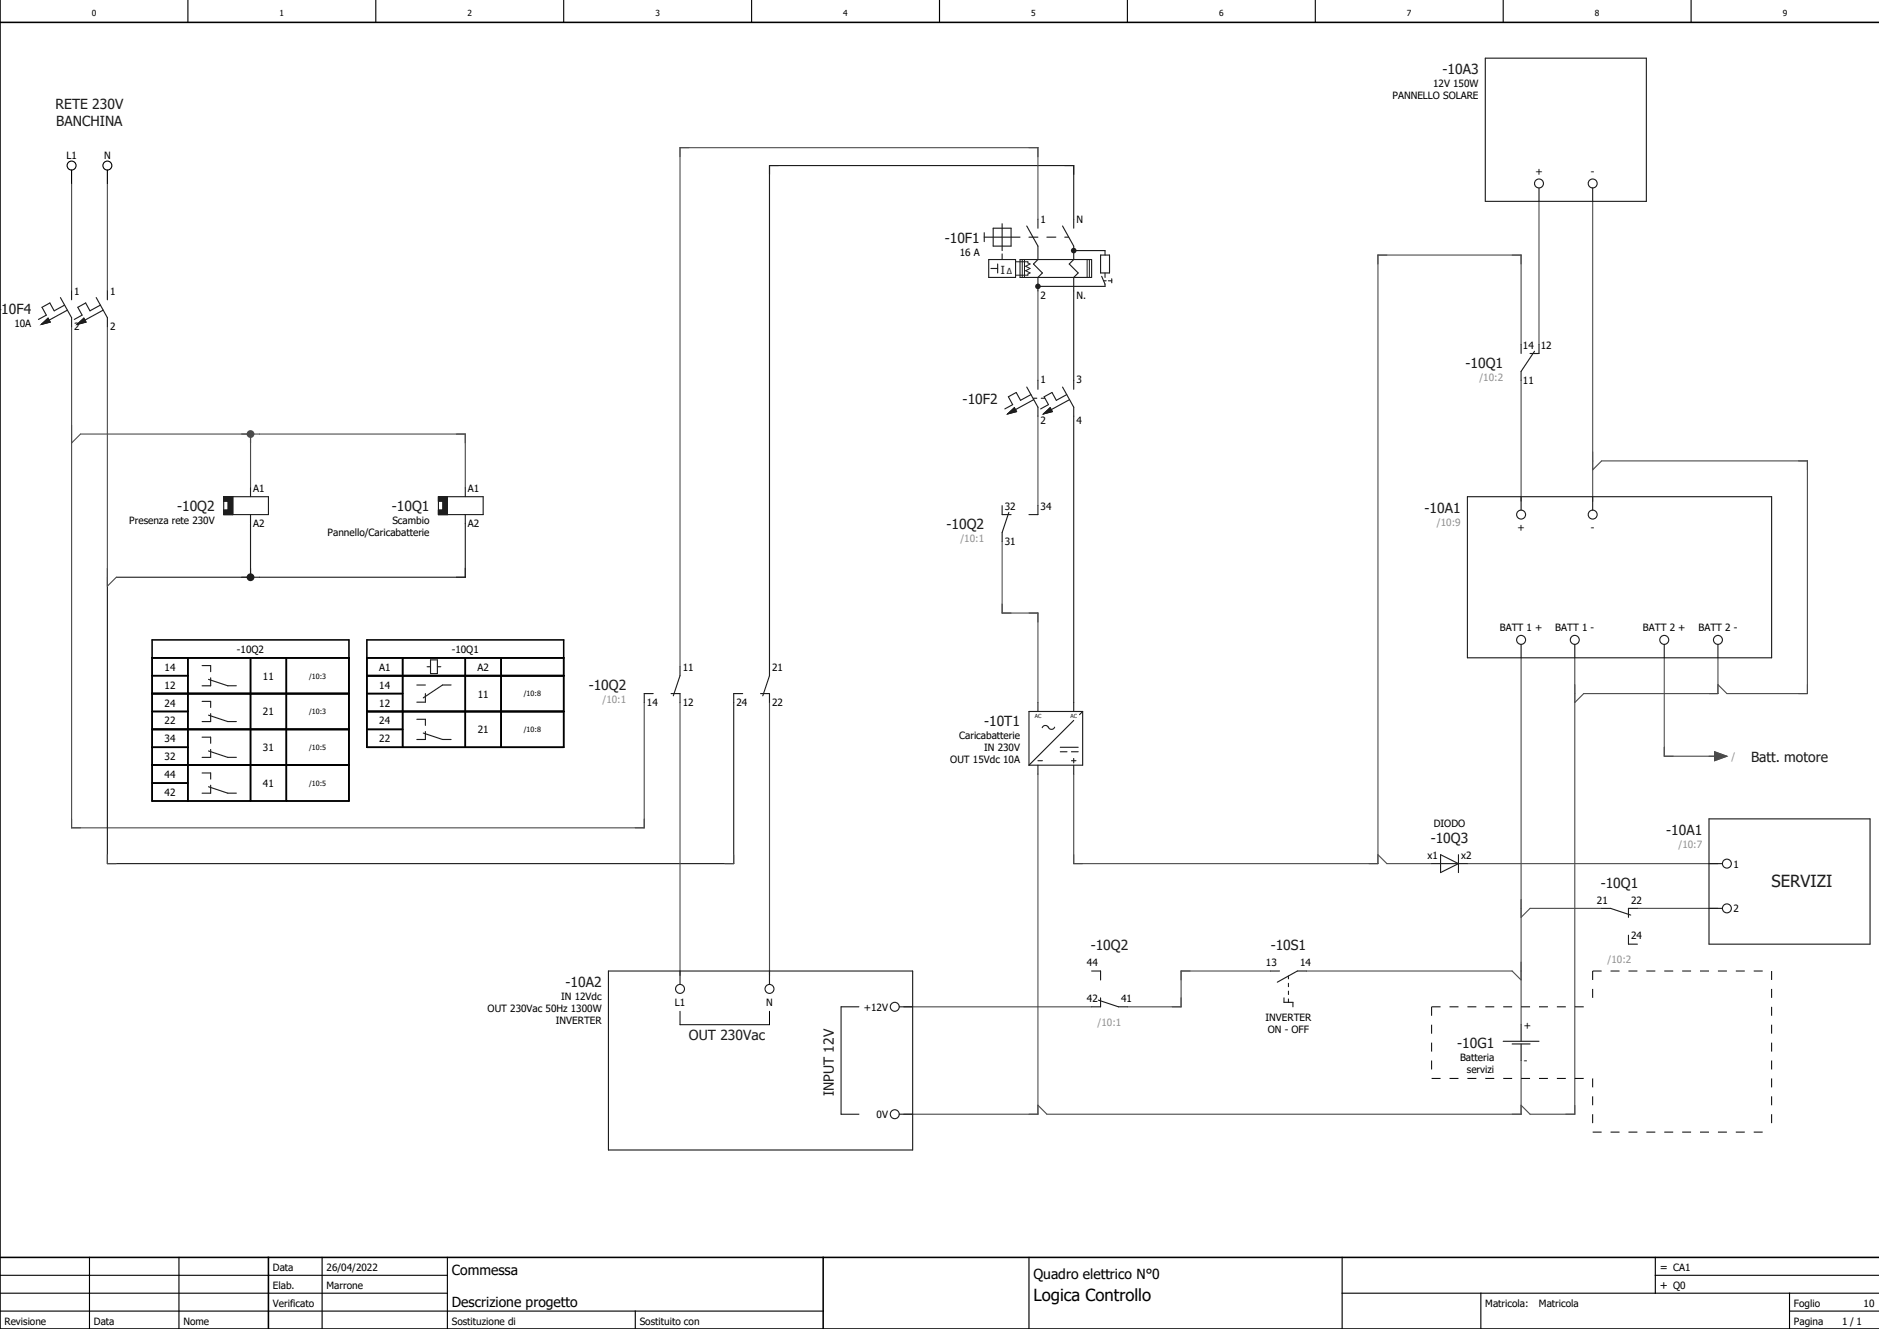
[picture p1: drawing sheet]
<svg xmlns="http://www.w3.org/2000/svg" width="420mm" height="297mm" viewBox="0 0 420 297" stroke-linecap="round" stroke-linejoin="round" font-family="sans-serif">
<g fill="none" stroke="#000" stroke-width=".25">
<path d="M42 0v5M84 0v5M126 0v5M168 0v5M210 0v5M252 0v5M294 0v5M336 0v5M378 0v5M0 293h184M0 289h100M0 285h100"/>
<path d="M20 281v16M40 281v16M72 281v16M100 281v16M142 293v4M230 281v16M300 289h120M300 281v16M331 289v8M370 285h50M370 281v8M400 293h20"/>
<path d="M400 289v8"/>
</g>
<path d="M0 5h420M0 0v297h420M0 281h420M60 281v16M184 281v16" fill="none" stroke="#000" stroke-width=".35"/>
<g fill="none" stroke="#4d4d4d" stroke-width=".25">
<path d="M16 41v24M24 41v24M232 49v-16h-80v116M344 45v32M356 45v67M16 73v112h128v-28M24 73v58l2-2M232 65v20M340 77v-20h-32v136h-68v-20M16 99l2-2h38v12M58 97h46v12M232 93v20"/>
<path d="M340 85v27M356 105l2-2h46v52h-18l-2-2M224 121v16h8v20M152 157v61M172 157v61M340 147v82M352 147v102h-10l-2-2M372 147v22h12M384 147v8h-30l-2 2M232 173v76h-30M24 191v2h2M164 191v2h-2"/>
<path d="M310 193h10M328 193h56M284 217h-20v8h-12M292 217h46l2 2M342 203h16M366 203h18M202 225h42M340 237v12h-106"/>
</g>
<path d="M240 49v-12h-68v112M240 65v20M240 93v64M56 117v12M104 117v12h-78M24 129v64h140v-36" fill="none" stroke="#1c1c1c" stroke-width=".25"/>
<path d="M152 226v3h20v-3M192 225h-4v24h4" fill="none" stroke="#000" stroke-width=".22"/>
<path d="M356 217h40M356 217v8M396 217v36M320 225v16M320 225h36M320 241h36M356 241v12M356 253h40" fill="none" stroke="#000" stroke-width=".22" stroke-dasharray="2 2" stroke-linecap="butt"/>
<circle cx="56" cy="129" r=".88" fill="#1c1c1c"/>
<path d="M54 97h4M56 97v2" fill="none" stroke="#4d4d4d" stroke-width=".25"/>
<circle cx="56" cy="97" r=".87" fill="#4d4d4d"/>
<path d="M224 135v2h2M230 137h2v2M306 193h2v-2l2 2M266 217h-2v2M340 201v4l2-2M264 223v2h-2M230 249h2v-2l2 2" fill="none" stroke="#4d4d4d" stroke-width=".25"/>
<path d="M229 58v4M229.8 61.2v.3h-2.8" fill="none" stroke="#1c1c1c" stroke-width=".22"/>
<path d="M223 59v2M228 58h16v4h-16zM232 49v2M234 53h2M238 53h.9M247 56v1M232 62v3M247 63.5v.5M247.8 62.8h.7" fill="none" stroke="#1c1c1c" stroke-width=".25"/>
<circle cx="232" cy="64" r=".62" fill="#1c1c1c"/>
<path d="M221 58h6v4h-6zM229.5 50.5l2.5 4.5v3M230 53h2M237.5 50.5l2.5 4.5M246.2 61.8l.8 1.7" fill="none" stroke="#1c1c1c" stroke-width=".25"/>
<path d="M227 58.5h2.8M229.3 60.5l.9 .5" fill="none" stroke="#1c1c1c" stroke-width=".22"/>
<circle cx="240" cy="56" r=".63" fill="#1c1c1c"/>
<path d="M228.5 58v4M229.8 58.5v.3l.4 .2-.9 .5 .9 .5-.9 .5M243 58v4M243.5 58v4M230.2 61l-.4 .2" fill="none" stroke="#1c1c1c" stroke-width=".22"/>
<g fill="none" stroke="#1c1c1c" stroke-width=".25">
<path d="M332 13h36v32h-36zM220 52v2M220 53h8M222 51h4v4h-4zM224 50v6M224 56.7v1.3M232 58l-1 1 2 2-1 1M240 49v2M240 55v3l-1 1 2 2-1 1v3M240 56h7M246 57h2v4h-2zM344 42v3"/>
<path d="M356 42v3M9.2 72.5l1.5-1.4 .5 .9zM13.5 66.5l2.5 4.5v2M14.4 68.2l-2.3 1.3-1-1.8-1.7 1 1 1.7-1.8 1M15.1 69.3l-4.1 2.2M16 65v2M17.2 72.5l1.5-1.4 .5 .9zM21.5 66.5l2.5 4.5v2M22.4 68.2l-2.3 1.3-1-1.8-1.7 1 1 1.7-1.8 1M23.1 69.3l-4.1 2.2M24 65v2M221.5 60h1.5"/>
<path d="M232 64h15M246.7 62.8h.5M247 61v1M248.5 62.3v.9M340 77v2M343 78.5l-3 4.5v2M344 77v2h-2M225.2 92.5l1.5-1.4 .5 .9zM229.5 86.5l2.5 4.5v2M230.4 88.2l-2.3 1.3-1-1.8-1.7 1 1 1.7-1.8 1M231 89h.7M231.1 89.3l-4.1 2.2"/>
<path d="M232 85v2M232.8 89h.7M233.2 92.5l1.5-1.4 .5 .9zM237.5 86.5l2.5 4.5v2M238.4 88.2l-2.3 1.3-1-1.8-1.7 1 1 1.7-1.8 1M239.1 89.3l-4.1 2.2M240 85v2M50 111h10v4h-10zM50 112h1v2h-1M52 111v4M56 109v2M56 115v2"/>
<path d="M98 111h10v4h-10zM98 112h1v2h-1M100 111v4M104 109v2M104 115v2M224 113v2h2M224 119v2M225.5 114.5l-1.5 4.5M232 113v2h-2M328 111h68v36h-68zM340 111v3M356 111v3"/>
<path d="M45.2 148.7h1.9v1.4M45.2 156.7h1.9v1.4M46.6 151.8l4.3 1.5h1.9M46.6 159.8l4.3 1.5h1.9M47.1 151.5v1.8h-1.9M47.1 159.5v1.8h-1.9M93.2 153.1h1.9M95.1 155v1.9h-1.9M95.5 149h.7M96.2 147.5h1.6v3h-1.6zM97.8 149h.7M100.8 153.1h-1.9l-4.3 2.9"/>
<path d="M146 155h-2v2M150 155h2v2M152 149v2l-1.5 4.5M166 155h-2v2M170 155h2v2M172 149v2l-1.5 4.5M232 157v2M240 157v2M242 159l-.7 .7M242 159v12h-12M242 159h-12v12M340 144v3"/>
<path d="M352 144v3M372 144v3M384 144v3M45.2 164.7h1.9v1.4M45.2 172.7h1.9v1.4M46.6 167.8l4.3 1.5h1.9M46.6 175.8l4.3 1.5h1.9M47.1 167.5v1.8h-1.9M47.1 175.5v1.8h-1.9M93.2 160.7h1.9v1.4M94.6 163.8l4.3 1.5h1.9M95.1 163.5v1.8h-1.9"/>
<path d="M232 170h1M232 171v2M233 162.6l.1-.2a.75 .75 0 0 1 1.3 .2M234.3 162.5a.75 .75 0 0 0 .7 .5 .75 .75 0 0 0 .7-.5M237 168h1.5M237 167h4M239.5 168h1.5M239.5 170h1M240 169.5v1M240 171v2M240 161l-10 10M320 193h8"/>
<path d="M322 191l4 2-4 2zM326 191v4M382 193h3M382 183h36v28h-36zM136 217h68v40h-68zM152 217v3M172 217v3M244 217h2v2M284 217h2M288 218.1v.7M288 219.8v.7M292 217h-2l-4.5 2.5"/>
<path d="M358 203h2l4.5 1.5M364 209v2h2M366 203h-2v2M382 203h3M201 225h3M245.5 223.5l4.5 1.5h2M246 223v2h-2M287 223v1h2v1M288 221.5v.8M288 223.3v.7M336 232.7h8M338 233.3h4"/>
<path d="M340 229v3.7M340 233.3v3.7M201 249h3"/>
<circle cx="344" cy="41" r="1"/>
<circle cx="356" cy="41" r="1"/>
<circle cx="340" cy="115" r="1"/>
<circle cx="356" cy="115" r="1"/>
<circle cx="340" cy="143" r="1"/>
<circle cx="352" cy="143" r="1"/>
<circle cx="372" cy="143" r="1"/>
<circle cx="384" cy="143" r="1"/>
<circle cx="386" cy="193" r="1"/>
<circle cx="386" cy="203" r="1"/>
<circle cx="152" cy="221" r="1"/>
<circle cx="172" cy="221" r="1"/>
<circle cx="200" cy="225" r="1"/>
<circle cx="200" cy="249" r="1"/>
</g>
<g fill="#1c1c1c" stroke="#1c1c1c" stroke-width=".22">
<path d="M98 111h2v4h-2v-1h1v-2h-1z"/>
<path d="M233.2 92.5l1.5-1.4 .5 .9z"/>
<path d="M225.2 92.5l1.5-1.4 .5 .9z"/>
<path d="M50 111h2v4h-2v-1h1v-2h-1z"/>
<path d="M9.2 72.5l1.5-1.4 .5 .9z"/>
<path d="M17.2 72.5l1.5-1.4 .5 .9z"/>
</g>
<g fill="none" stroke="#000" stroke-width=".35">
<path d="M34 147h44M34 143h44v36h-44zM34 151h8M34 159h8M34 155h44M42 147v32M56 147v32M64 147v32M82 147h44M82 143h44v24h-44zM82 151h44M82 159h44"/>
<path d="M82 155h8M90 147v20M104 147v20M112 147v20M34 167h8M34 163h44M34 171h44M34 175h8M82 163h8"/>
</g>
<path d="M383.3 168l2.7 1-2.7 1z" fill="#4d4d4d" stroke="#4d4d4d" stroke-width=".22"/>
<path d="M382 169h1.3M383.3 168l2.7 1-2.7 1z" fill="none" stroke="#4d4d4d" stroke-width=".25"/>
<g fill="none" stroke="#000" stroke-width=".25">
<path d="M16 38v3M24 38v3"/>
<circle cx="16" cy="37" r="1"/>
<circle cx="24" cy="37" r="1"/>
</g>
<text font-size="3.7" fill="#1c1c1c" x="396" y="198.2">SERVIZI</text>
<text font-size="3.7" x="231" y="290.7">Logica Controllo</text>
<g font-size="3.1" fill="#1c1c1c">
<text x="322.4" y="16.6">-10A3</text>
<text x="12.4" y="24.4">RETE 230V</text>
<text x="12.6" y="28.1">BANCHINA</text>
<text x="211.2" y="54.2">-10F1</text>
<text x="-.8" y="70.2">-10F4</text>
<text x="327.6" y="82.2">-10Q1</text>
<text x="215.2" y="90.2">-10F2</text>
<text x="39.6" y="114.2">-10Q2</text>
<text x="87.6" y="114.2">-10Q1</text>
<text x="211.6" y="118.2">-10Q2</text>
<text x="318.4" y="114.6">-10A1</text>
<text x="131.6" y="154.2">-10Q2</text>
<text x="220" y="162.2">-10T1</text>
<text x="391.4" y="170.2">Batt. motore</text>
<text x="319.8" y="188.4">-10Q3</text>
<text x="372.4" y="186.6">-10A1</text>
<text x="357.8" y="198.4">-10Q1</text>
<text x="243.8" y="212.4">-10Q2</text>
<text x="284" y="212.4">-10S1</text>
<text x="126.4" y="220.6">-10A2</text>
<text x="154" y="232.4">OUT 230Vac</text>
<text x="325.7" y="234.2">-10G1</text>
<text x="186.4" y="245" transform="rotate(-90 186.4 245)">INPUT 12V</text>
</g>
<g font-size="3.1">
<text x="101" y="285">Commessa</text>
<text x="231" y="285.7">Quadro elettrico N°0</text>
<text x="101" y="292">Descrizione progetto</text>
</g>
<text font-size="2.5" fill="#1c1c1c" x="223.7" y="61.2">I</text>
<g font-size="2.5">
<text x="371" y="284">= CA1</text>
<text x="371" y="288">+ Q0</text>
</g>
<g font-size="2.2">
<text x="311.3" y="22.2">PANNELLO SOLARE</text>
<text x="320.3" y="19.5">12V 150W</text>
<text x="14.8" y="35.5">L1</text>
<text x="23.3" y="35.5">N</text>
<text x="343.2" y="39">+</text>
<text x="355.6" y="39">-</text>
<text x="232.6" y="49.9">1</text>
<text x="240.6" y="49.9">N</text>
<text x="214.5" y="57.1">16 A</text>
<text x="16.6" y="65.9">1</text>
<text x="24.6" y="65.9">1</text>
<text x="232.6" y="66.8">2</text>
<text x="240.6" y="66.8">N.</text>
<text x="3.2" y="73.1">10A</text>
<text x="16.6" y="73.8">2</text>
<text x="24.6" y="73.8">2</text>
<text x="340.4" y="77.9">14</text>
<text x="344.4" y="77.9">12</text>
<text x="232.6" y="85.5">1</text>
<text x="240.6" y="85.5">3</text>
<text x="340.4" y="85.8">11</text>
<text x="232.6" y="94.7">2</text>
<text x="240.6" y="94.7">4</text>
<text x="56.6" y="109.9">A1</text>
<text x="104.6" y="109.9">A1</text>
<text x="224.6" y="113.9">32</text>
<text x="232.6" y="113.9">34</text>
<text x="28.9" y="117.1">Presenza rete 230V</text>
<text x="56.6" y="117.8">A2</text>
<text x="73.2" y="119.8">Pannello/Caricabatterie</text>
<text x="87.7" y="117.1">Scambio</text>
<text x="104.6" y="117.8">A2</text>
<text x="339.2" y="118.7">+</text>
<text x="355.6" y="118.7">-</text>
<text x="224.6" y="121.8">31</text>
<text x="335.2" y="141">BATT 1 +</text>
<text x="347.6" y="141">BATT 1 -</text>
<text x="367.2" y="141">BATT 2 +</text>
<text x="379.6" y="141">BATT 2 -</text>
<text x="36.8" y="149.9">14</text>
<text x="53" y="145.9">-10Q2</text>
<text x="84.7" y="149.9">A1</text>
<text x="101" y="145.9">-10Q1</text>
<text x="106.7" y="149.9">A2</text>
<text x="152.6" y="149.9">11</text>
<text x="172.6" y="149.9">21</text>
<text x="36.8" y="153.9">12</text>
<text x="58.8" y="151.9">11</text>
<text x="84.8" y="153.9">14</text>
<text x="106.8" y="155.9">11</text>
<text x="36.8" y="161.9">22</text>
<text x="36.8" y="157.9">24</text>
<text x="58.8" y="159.9">21</text>
<text x="84.8" y="157.9">12</text>
<text x="84.8" y="161.9">24</text>
<text x="144.6" y="157.8">14</text>
<text x="152.6" y="157.8">12</text>
<text x="164.6" y="157.8">24</text>
<text x="172.6" y="157.8">22</text>
<text x="36.8" y="165.9">34</text>
<text x="58.8" y="167.9">31</text>
<text x="84.8" y="165.9">22</text>
<text x="106.8" y="163.9">21</text>
<text x="214.4" y="165.1">Caricabatterie</text>
<text x="220" y="167.8">IN 230V</text>
<text x="36.8" y="169.9">32</text>
<text x="36.8" y="173.9">44</text>
<text x="212.4" y="170.5">OUT 15Vdc 10A</text>
<text x="36.8" y="177.9">42</text>
<text x="58.8" y="175.9">41</text>
<text x="320.5" y="184.8">DIODO</text>
<text x="319.1" y="191.9">x1</text>
<text x="326.6" y="191.9">x2</text>
<text x="387.5" y="193.9">1</text>
<text x="357" y="201.9">21</text>
<text x="364.6" y="201.9">22</text>
<text x="387.5" y="203.9">2</text>
<text x="364.6" y="209.9">24</text>
<text x="243" y="215.9">44</text>
<text x="283" y="215.9">13</text>
<text x="290.6" y="215.9">14</text>
<text x="109" y="226.2">OUT 230Vac 50Hz 1300W</text>
<text x="125.4" y="223.5">IN 12Vdc</text>
<text x="150.8" y="224.7">L1</text>
<text x="171.3" y="224.7">N</text>
<text x="193.1" y="225.9">+12V</text>
<text x="243" y="223.9">42</text>
<text x="250.6" y="223.9">41</text>
<text x="124.2" y="228.9">INVERTER</text>
<text x="282.9" y="228.2">INVERTER</text>
<text x="283.4" y="230.9">ON - OFF</text>
<text x="340.6" y="229.9">+</text>
<text x="326.3" y="237.1">Batteria</text>
<text x="327.9" y="239.8">servizi</text>
<text x="340.6" y="237.8">-</text>
<text x="195.9" y="249.9">0V</text>
<text x="61" y="284">Data</text>
<text x="73" y="284">26/04/2022</text>
<text x="61" y="288">Elab.</text>
<text x="61" y="292">Verificato</text>
<text x="73" y="288">Marrone</text>
<text x="332" y="292">Matricola:</text>
<text x="344" y="292">Matricola</text>
<text x="401" y="292">Foglio</text>
<text x="416.6" y="292">10</text>
<text x="1" y="296">Revisione</text>
<text x="21" y="296">Data</text>
<text x="41" y="296">Nome</text>
<text x="101" y="296">Sostituzione di</text>
<text x="143" y="296">Sostituito con</text>
<text x="401" y="296">Pagina</text>
<text x="411.8" y="296">1 / 1</text>
</g>
<g font-size="2.2" fill="#909090">
<text x="330.7" y="85.1">/10:2</text>
<text x="321.2" y="117.5">/10:9</text>
<text x="214.7" y="121.1">/10:1</text>
<text x="134.7" y="157.1">/10:1</text>
<text x="387" y="169.9">/</text>
<text x="375.2" y="189.5">/10:7</text>
<text x="359.3" y="215.2">/10:2</text>
<text x="245.3" y="229.2">/10:1</text>
</g>
<g font-size="1.9">
<text x="20.5" y="3.6">0</text>
<text x="62.5" y="3.6">1</text>
<text x="104.5" y="3.6">2</text>
<text x="146.5" y="3.6">3</text>
<text x="188.5" y="3.6">4</text>
<text x="230.5" y="3.6">5</text>
<text x="272.5" y="3.6">6</text>
<text x="314.5" y="3.6">7</text>
<text x="356.5" y="3.6">8</text>
<text x="398.5" y="3.6">9</text>
</g>
<text font-size="1.9" fill="#1c1c1c" x="225" y="61.1">Δ</text>
<g font-size="1.6">
<text x="69.1" y="151.6">/10:3</text>
<text x="117.1" y="155.6">/10:8</text>
<text x="69.1" y="159.6">/10:3</text>
<text x="69.1" y="167.6">/10:5</text>
<text x="117.1" y="163.6">/10:8</text>
<text x="69.1" y="175.6">/10:5</text>
</g>
<g font-size="1.2" fill="#1c1c1c">
<text x="231.3" y="160.5">AC</text>
<text x="239.3" y="160.5">AC</text>
</g>
</svg>
